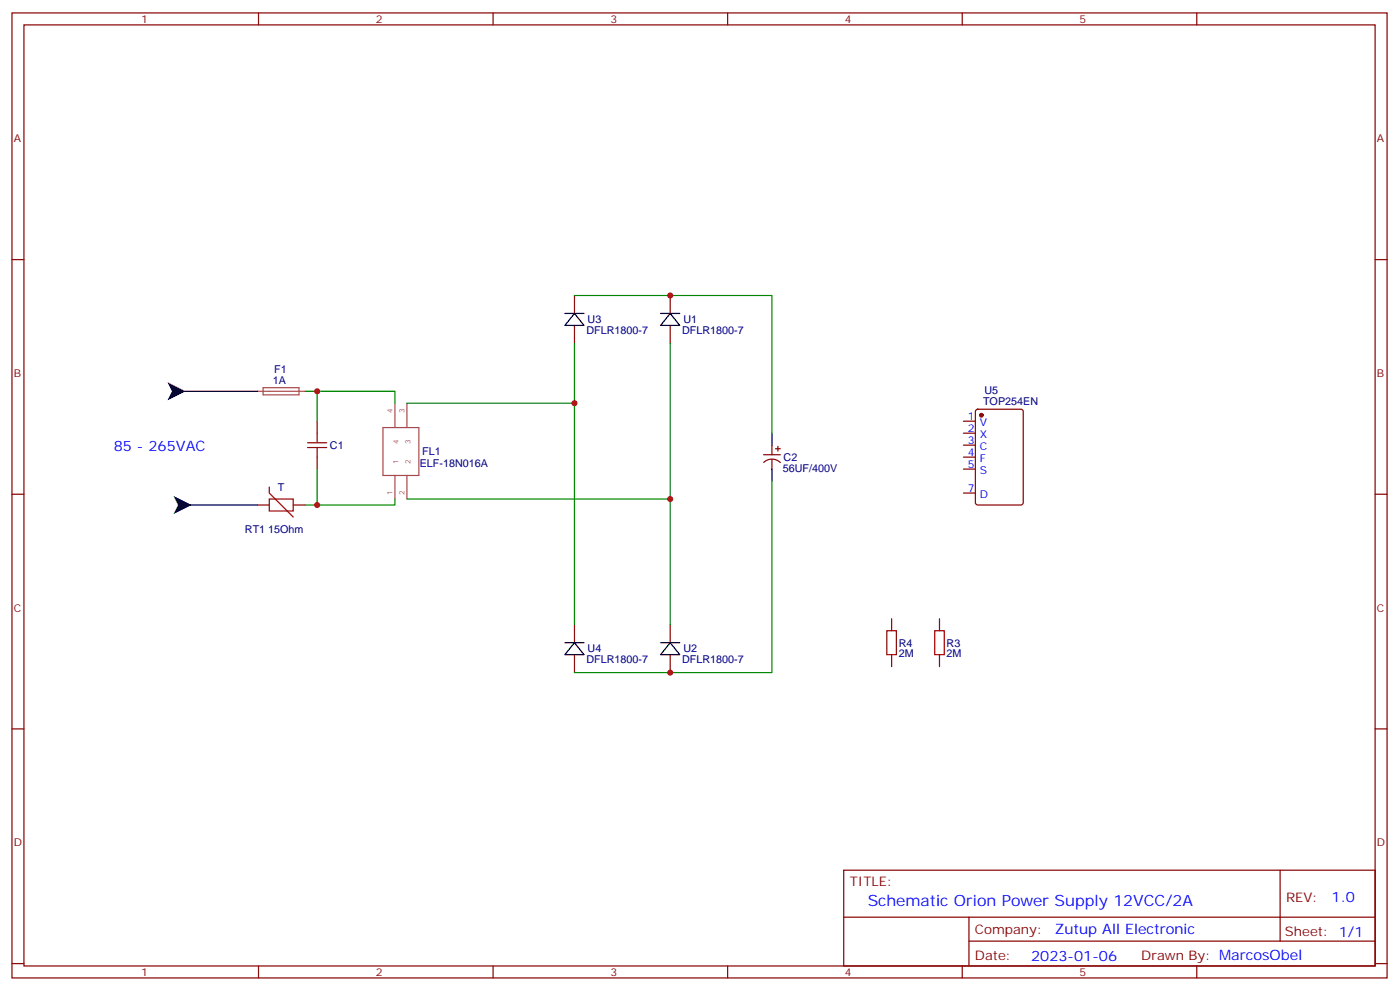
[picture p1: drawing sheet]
<svg xmlns="http://www.w3.org/2000/svg" width="413mm" height="292mm" viewBox="0 0 413 292" stroke-linecap="round" stroke-linejoin="round" font-family="sans-serif">
<g fill="none" stroke="#870000" stroke-width=".35">
<path d="M3.5 3.8h405.4v284.3h-405.4zM7.1 7.3h398.2v277.3h-398.2zM76.2 3.8v3.5M145.3 3.8v3.5M214.5 3.8v3.5M283.6 3.8v3.5M352.8 3.8v3.5M3.5 76.5h3.6M405.3 76.5h3.6M169.3 87.1v5.3M169.3 95.9v5.3M197.6 87.1v5.3"/>
<path d="M197.6 95.9v5.3M93.5 124.1v3.5M93.5 134.7v3.5M225.1 134h4.9M225.1 136.3a3.5 3.5 0 0 1 4.9 0M227.5 131.2v2.8M227.5 135.4v2.8M228.6 132.2h1.4M229.3 131.5v1.4M284 124.1h3.5M284 127.6h3.5M284 131.2h3.5"/>
<path d="M284 134.7h3.5M284 138.2h3.5M287.7 120.8l.5-.2h12.7l.7 .4v27.1l-.4 .6-13 .1-.6-.5-.1-27zM3.5 145.6h3.6M75.8 148.8h3.6M86.4 148.8h3.6M284 145.3h3.5M405.3 145.6h3.6M169.3 184.1v5.3M169.3 192.9v5.3M197.6 184.1v5.3M197.6 192.9v5.3"/>
<path d="M262.8 182.3v3.5M262.8 192.9v3.5M276.9 182.3v3.5M276.9 192.9v3.5M3.5 214.8h3.6M405.3 214.8h3.6M248.7 256.4h156.6v28.2h-156.6zM377.3 256.4v20.9M248.7 270.2h156.5M285.6 277.3h119.6M285.6 270.2v14.2M3.5 283.9h3.6"/>
<path d="M76.2 284.6v3.5M145.3 284.6v3.5M214.5 284.6v3.5M283.6 284.6v3.5M352.8 284.6v3.5M405.3 283.9h3.6"/>
</g>
<path d="M75.8 115.3h10.6M77.6 114.2h10.5v2.1h-10.5zM86.5 115.3h3.5M116.4 118.8v7M119.9 118.8v7M112.9 126h10.6v14.1h-10.6zM116.4 140.1v6.9M119.9 140.1v6.9" fill="none" stroke="#a64a4a" stroke-width=".35"/>
<path d="M49.4 112.6l5.3 2.7-5.3 2.6 1.3-2.6zM51.2 146.2l5.2 2.6-5.2 2.6 1.3-2.6z" fill="#000"/>
<path d="M166.5 92.4h5.7M169.3 92.4l2.9 3.5h-5.7zM194.7 92.4h5.7M197.6 92.4l2.8 3.5h-5.7zM54.7 115.3h21.1M227.5 127.6v3.6M227.5 138.2v3.5M54.7 148.8h21.1M166.5 189.4h5.7M169.3 189.4l2.9 3.5h-5.7zM194.7 189.4h5.7M197.6 189.4l2.8 3.5h-5.7z" fill="none" stroke="#000" stroke-width=".35"/>
<path d="M90.7 131.9h5.6M90.7 130.5h5.6M93.5 127.6v2.9M93.5 131.9v2.8M79.4 147h7v3.6h-7zM79.4 143.5v1.8l7 7M261.4 185.8h2.8v7.1h-2.8zM275.5 185.8h2.8v7.1h-2.8z" fill="none" stroke="#a10000" stroke-width=".35"/>
<path d="M169.3 87.1h58.2v40.5M90 115.3h3.5v8.8M93.5 115.3h22.9v3.5M119.9 118.8h49.4M169.3 101.2v82.9M197.6 101.2v82.9M93.5 138.2v10.6h-3.5M116.4 147v1.8h-22.9M119.9 147h77.7M227.5 141.7v56.5h-58.2" fill="none" stroke="#008700" stroke-width=".35"/>
<circle cx="289.3" cy="122.3" r=".53" fill="#870000" stroke="#870000" stroke-width=".35"/>
<g fill="#c00">
<circle cx="93.5" cy="115.3" r=".88"/>
<circle cx="93.5" cy="148.8" r=".88"/>
<circle cx="197.6" cy="87.1" r=".88"/>
<circle cx="197.6" cy="198.2" r=".88"/>
<circle cx="169.3" cy="118.8" r=".88"/>
<circle cx="197.6" cy="147" r=".88"/>
</g>
<text font-size="4.6" fill="#00f" x="255.8" y="267">Schematic Orion Power Supply 12VCC/2A</text>
<g font-size="4.2" fill="#00f">
<text x="33.5" y="132.9">85 - 265VAC</text>
<text x="392.5" y="265.7">1.0</text>
<text x="310.9" y="275.2">Zutup All Electronic</text>
<text x="304" y="283">2023-01-06</text>
</g>
<g font-size="3.9" fill="#800">
<text x="250.5" y="261">TITLE:</text>
<text x="379.1" y="265.7">REV:</text>
<text x="287.4" y="275.2">Company:</text>
<text x="378.7" y="275.8">Sheet: 1/1</text>
<text x="287.4" y="282.9">Date:</text>
<text x="336.4" y="282.9">Drawn By: MarcosObel</text>
</g>
<g font-size="3.2" fill="#800">
<text x="41.6" y="6.8">1</text>
<text x="110.8" y="6.8">2</text>
<text x="179.9" y="6.8">3</text>
<text x="249.1" y="6.8">4</text>
<text x="318.2" y="6.8">5</text>
<text x="4.1" y="41.9">A</text>
<text x="405.9" y="41.9">A</text>
<text x="4.1" y="111.1">B</text>
<text x="405.9" y="111.1">B</text>
<text x="4.1" y="180.2">C</text>
<text x="405.9" y="180.2">C</text>
<text x="4.1" y="249.3">D</text>
<text x="405.9" y="249.3">D</text>
<text x="41.6" y="287.6">1</text>
<text x="110.8" y="287.6">2</text>
<text x="179.9" y="287.6">3</text>
<text x="249.1" y="287.6">4</text>
<text x="318.2" y="287.6">5</text>
</g>
<g font-size="3.2" fill="#000080">
<text x="173.2" y="95.2">U3</text>
<text x="201.4" y="95.2">U1</text>
<text x="172.9" y="98.4">DFLR1800-7</text>
<text x="201.1" y="98.4">DFLR1800-7</text>
<text x="80.4" y="113.2">1A</text>
<text x="80.8" y="109.9">F1</text>
<text x="289.8" y="119.4">TOP254EN</text>
<text x="290.2" y="116.1">U5</text>
<text x="97.3" y="132.3">C1</text>
<text x="123.7" y="137.6">ELF-18N016A</text>
<text x="124.4" y="134.1">FL1</text>
<text x="231" y="135.8">C2</text>
<text x="230.7" y="139.1">56UF/400V</text>
<text x="81.9" y="144.7">T</text>
<text x="72.2" y="157">RT1 15Ohm</text>
<text x="264.9" y="190.5">R4</text>
<text x="279" y="190.5">R3</text>
<text x="172.9" y="195.4">DFLR1800-7</text>
<text x="173.2" y="192.2">U4</text>
<text x="201.1" y="195.4">DFLR1800-7</text>
<text x="201.4" y="192.2">U2</text>
<text x="264.9" y="193.7">2M</text>
<text x="279" y="193.7">2M</text>
</g>
<g font-size="3.2" fill="#00f">
<text x="285.3" y="123.8">1</text>
<text x="288.8" y="125.5">V</text>
<text x="285.3" y="127.3">2</text>
<text x="285.3" y="130.8">3</text>
<text x="288.8" y="129">X</text>
<text x="285.3" y="134.3">4</text>
<text x="285.3" y="137.9">5</text>
<text x="288.8" y="132.6">C</text>
<text x="288.8" y="136.1">F</text>
<text x="288.8" y="139.6">S</text>
<text x="285.3" y="144.9">7</text>
<text x="288.8" y="146.7">D</text>
</g>
<g font-size="2.1" fill="#a54b4b">
<text x="115.7" y="121.7" transform="rotate(-90 115.7 121.7)">4</text>
<text x="119.2" y="121.7" transform="rotate(-90 119.2 121.7)">3</text>
<text x="117.5" y="130.7" transform="rotate(-90 117.5 130.7)">4</text>
<text x="121" y="130.7" transform="rotate(-90 121 130.7)">3</text>
<text x="117.5" y="136.7" transform="rotate(-90 117.5 136.7)">1</text>
<text x="121" y="136.7" transform="rotate(-90 121 136.7)">2</text>
<text x="115.7" y="145.7" transform="rotate(-90 115.7 145.7)">1</text>
<text x="119.2" y="145.7" transform="rotate(-90 119.2 145.7)">2</text>
</g>
</svg>
